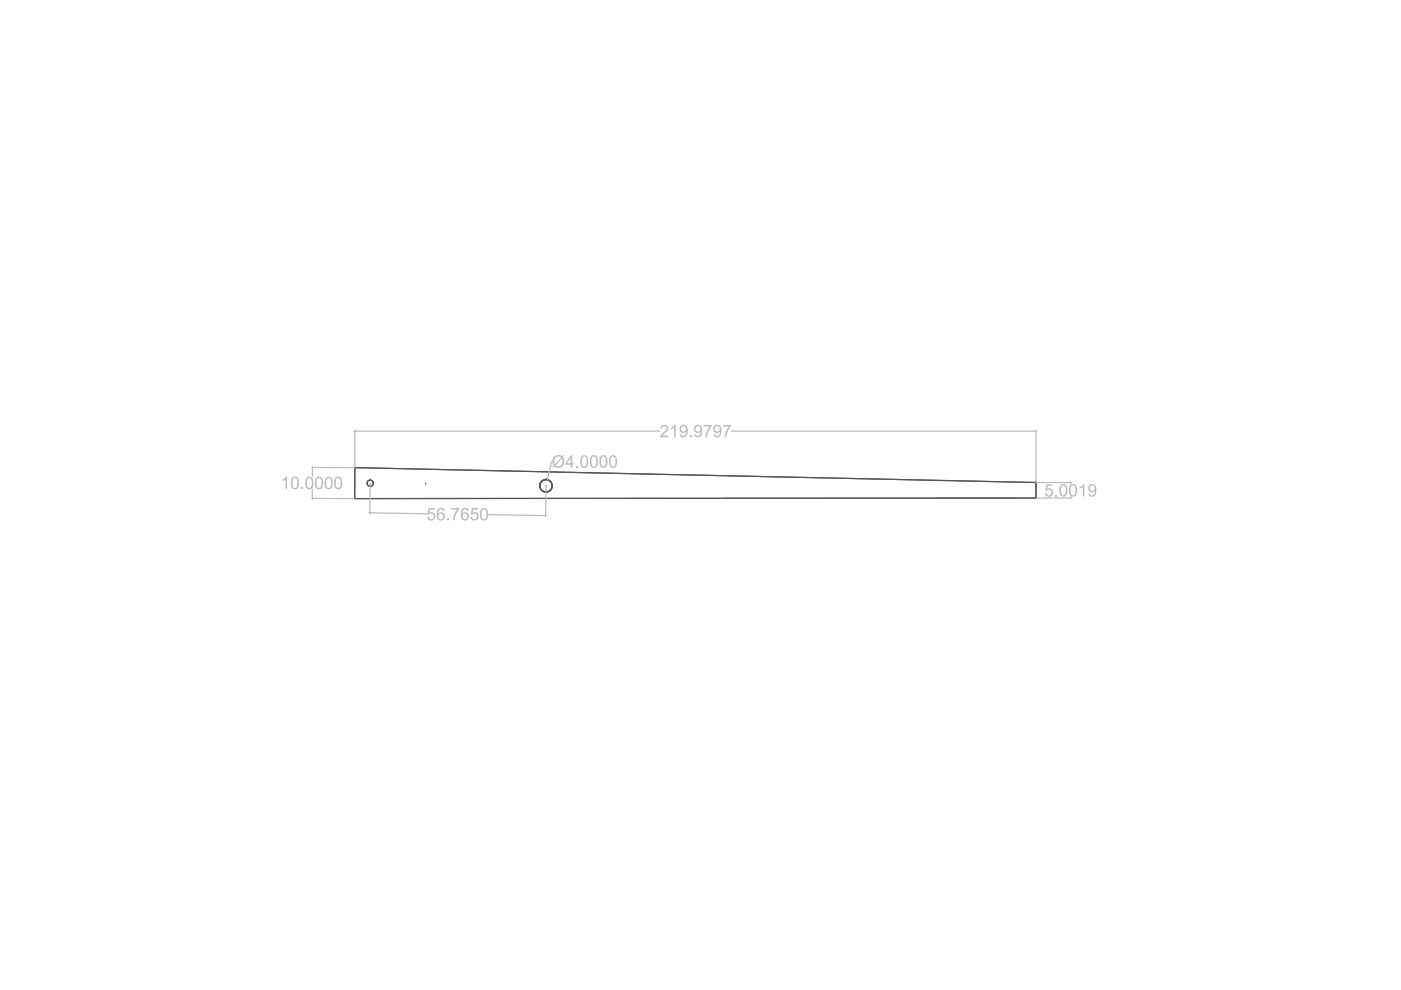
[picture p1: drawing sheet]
<svg xmlns="http://www.w3.org/2000/svg" width="297mm" height="210mm" viewBox="0 0 297 210" stroke-linecap="round" stroke-linejoin="round" font-family="sans-serif">
<!-- layer: Beam -->
<g fill="none" stroke="#545454" stroke-width=".25">
<path d="M75.2 99.2l144.5 3.1-.1 3.3-144.4 .1zM75.2 99.2h.1M75.2 105.7h.1M77.8 102.4h.1M78.5 103.1h.1M78.5 101.8h.1M79.1 102.5h.1M90.3 102.6h.1M114.4 103h.1M115.8 104.3h.1M115.8 101.7h.1M117.1 103h.1"/>
<path d="M117.1 103.1h.1M219.6 105.6h.1M219.7 102.3h.1"/>
<circle cx="78.5" cy="102.4" r=".66"/>
<circle cx="115.8" cy="103" r="1.32"/>
</g>
<!-- layer: BeamRightDimensions -->
<g fill="none" stroke="#bababa" stroke-width=".25">
<path d="M66.1 99.1l9.1 .1M66.2 99.2v1.8M75.2 91.3v7.8M75.4 91.4h64.5M117.1 97.9h-.2l-.8 3.7M155 91.4h64.6M219.7 91.3v11M66.1 105.7h9.1M66.2 103.8v1.7M78.5 102.5l-.1 6.4M78.5 108.7l12 .2M103.5 109.1l12 .2"/>
<path d="M115.7 103h.1M115.8 103l-.1 6.4M219.7 105.6h7.4M219.7 102.3h7.4"/>
</g>
<g fill="#bababa" stroke="#bababa" stroke-width=".21">
<path d="M66.2 105.5v.2z"/>
<path d="M66.2 99.1l.1 .1z"/>
<path d="M116.1 101.6v.1z"/>
<path d="M115.5 109.3h.2z"/>
<path d="M78.4 108.7h.1z"/>
<path d="M75.2 91.4h.2z"/>
<path d="M219.6 91.4h.1z"/>
</g>
<g font-size="4.1" fill="#bababa">
<text x="139.8" y="92.7">219.9797</text>
<text x="117" y="99.2">Ø4.0000</text>
<text x="59.5" y="103.7">10.0000</text>
<text x="221.4" y="105.3">5.0019</text>
<text x="90.4" y="110.3">56.7650</text>
</g>
</svg>
